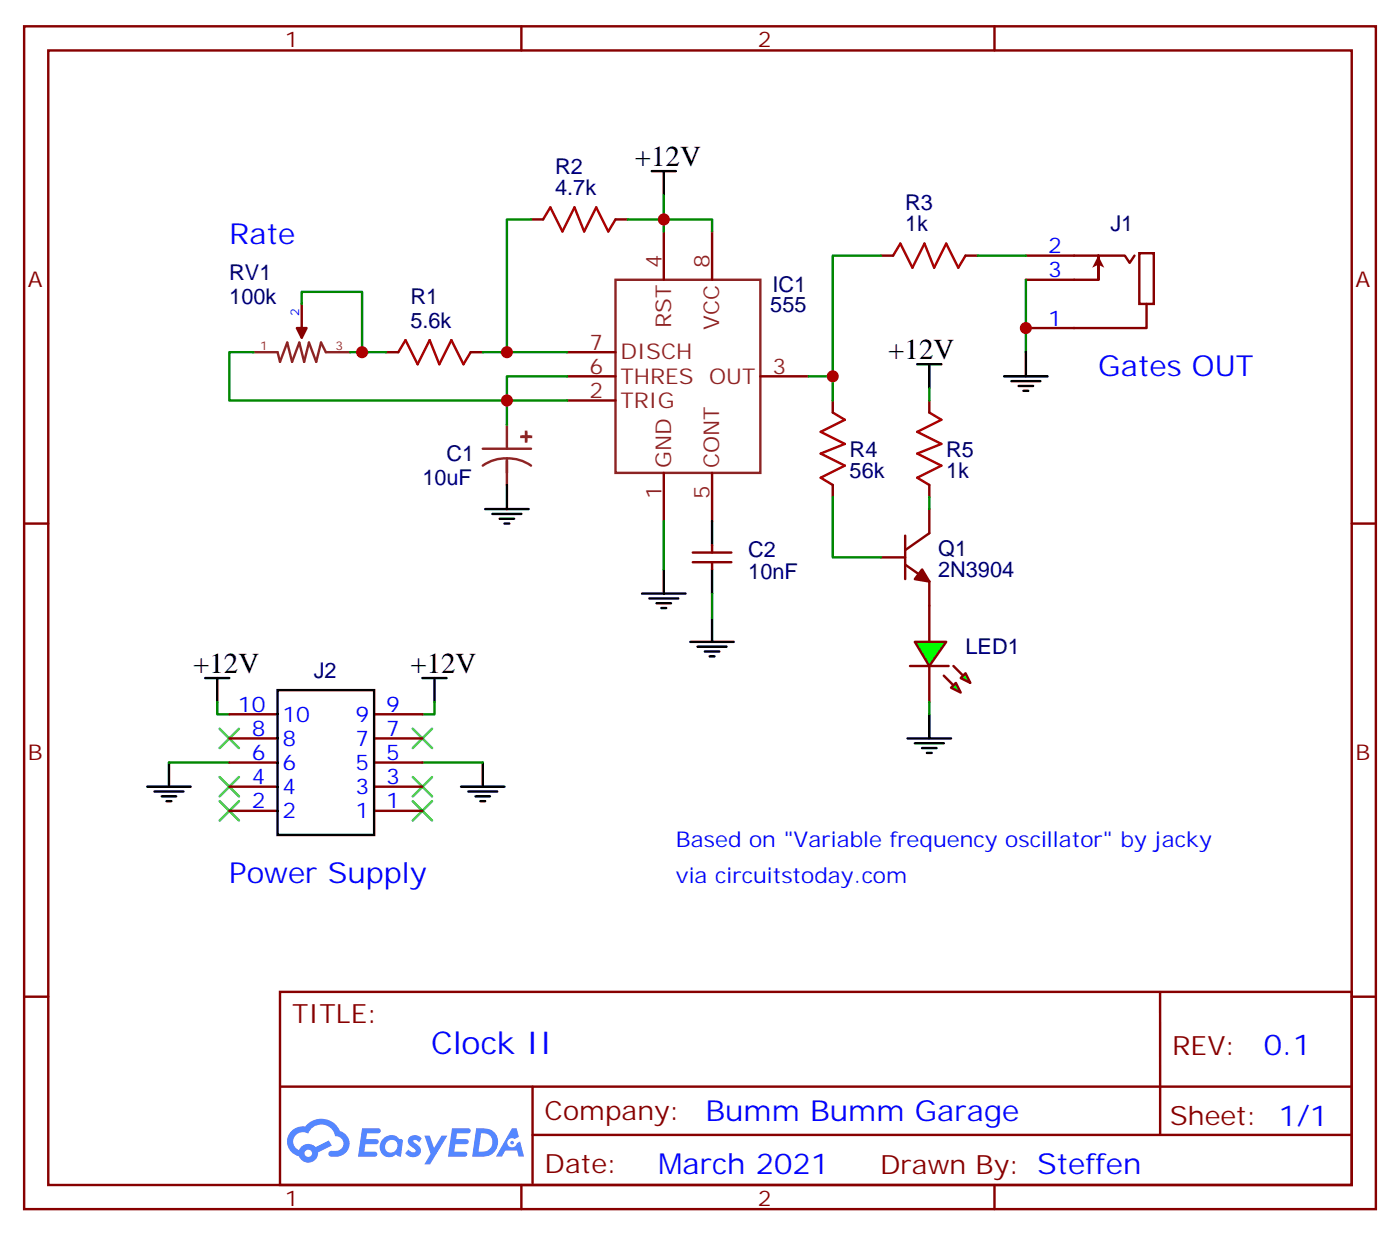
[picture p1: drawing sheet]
<svg xmlns="http://www.w3.org/2000/svg" width="205mm" height="180mm" viewBox="0 0 205 180" stroke-linecap="round" stroke-linejoin="round" font-family="sans-serif">
<path d="M37 51.5h3.6l.3 1.4 1.1-2.8 .7 2.8 1-2.8 .7 2.8 .8-2.8 1 2.8 .7-2.8 .7 1.4h3.6M44.1 47.9v1.5M90 40.9h21.1v28.2h-21.1zM70.6 65.6h7M74.1 67a5.7 5.7 0 0 0-3.5 1.1M74.1 67a5.8 5.8 0 0 1 3.5 1.1M74.1 62.1v3.5M74.1 67v3.9" fill="none" stroke="#8c2424" stroke-width=".35"/>
<g fill="none" stroke="#870000" stroke-width=".35">
<path d="M97 33.8v7.1M104.1 33.8v7.1M128.8 37.4h1.7M141.1 37.4h1.8M44.1 44.4v3.5M56.4 51.5h1.8M68.8 51.5h1.8M82.9 51.5h7.1M82.9 55h7.1M82.9 58.5h7.1M111.1 55h7.1M121.7 58.5v1.8"/>
<path d="M135.8 58.5v1.8M97 69.1v7.1M104.1 69.1v7.1M121.7 70.9v1.7M132.3 78.3v6.3M135.8 70.9v1.7M135.8 74.4v3.5l-3.5 2.5M128.8 81.5h3.5M132.3 82.5l3.5 2.5v8.8M135.8 97.3v5.3"/>
</g>
<path d="M134.1 53.2h3.5M135.8 53.2v3.6M70.9 74.4h6.4M72 75.1h4.2M73 75.8h2.1M73.7 76.5h.7M74.1 70.9v3.5M93.8 86.7h6.4M94.9 87.5h4.2M96 88.2h2.1M96.7 88.9h.7M97 83.2v3.5" fill="none" stroke="#000" stroke-width=".35"/>
<g fill="#8c2424" stroke="#8c2424" stroke-width=".35">
<path d="M76.2 63.8l1.4 .1z"/>
<path d="M76.9 63.1v1.4z"/>
</g>
<path d="M70.6 51.5h12.3M118.2 55h3.5v3.5M135.8 56.8v1.7M97 76.2v7M121.7 72.6v8.9h7.1M135.8 72.6v1.8" fill="none" stroke="#008700" stroke-width=".35"/>
<g fill="#870000" stroke="#870000" stroke-width=".35">
<path d="M43.4 47.9h1.4l-.7 1.5z"/>
<path d="M134.8 83.2l1 1.8-2.1-.4z"/>
</g>
<path d="M130.5 37.4l1.1-1.8 1.7 3.5 1.8-3.5 1.4 3.5 1.8-3.5 1.8 3.5 1-1.7M58.2 51.5l1.1-1.8 1.7 3.5 1.8-3.5 1.4 3.5 1.8-3.5 1.7 3.5 1.1-1.7M121.7 60.3l1.8 1-3.6 1.8 3.6 1.8-3.6 1.4 3.6 1.8-3.6 1.7 1.8 1.1M135.8 60.3l1.8 1-3.5 1.8 3.5 1.8-3.5 1.4 3.5 1.8-3.5 1.7 1.7 1.1" fill="none" stroke="#a10000" stroke-width=".35"/>
<g fill="#0f0" stroke="#870000" stroke-width=".35">
<path d="M139 100.5l.7-.7 .7 1.4z"/>
<path d="M141.1 98.4l.7 1.4-1.4-.7z"/>
</g>
<g fill="#870000" stroke="#870000" stroke-width=".35">
<path d="M137.9 98.7l1.4 1.5z"/>
<path d="M139.3 97.3l1.5 1.4z"/>
</g>
<path d="M133 97.3h5.6z" fill="#f00" stroke="#870000" stroke-width=".35"/>
<path d="M133.7 93.8h4.6l-2.5 3.5z" fill="#0f0" stroke="#870000" stroke-width=".35"/>
<g fill="none" stroke="#000" stroke-width=".35">
<path d="M95.2 25h3.6M97 25v3.5M104.1 76.2v3.5M100.9 93.8h6.3M102 94.5h4.2M103 95.2h2.1M103.7 95.9h.7M104.1 83.2v3.5M104.1 90.3v3.5M132.6 107.9h6.4M133.7 108.6h4.2M134.8 109.3h2.1"/>
<path d="M135.5 110h.7M135.8 104.4v3.5"/>
</g>
<path d="M77.6 32.1h-3.5v19.4M91.7 32.1h12.4v1.7M97 28.5v5.3M128.8 37.4h-7.1v17.6M37 51.5h-3.5v7h49.4M44.1 44.4v-1.7h8.8v8.8h3.5M51.2 51.5h1.7M82.9 55h-8.8v7.1M104.1 86.7v3.6M135.8 102.6v1.8" fill="none" stroke="#008700" stroke-width=".35"/>
<path d="M77.6 32.1h1.8M90 32.1h1.7M149.9 37.4h14.5l.7 1 .7-1M166.5 37h2.1v7.4h-2.1zM149.9 40.9h10.6M160.5 40.9v-3.5v3.5M167.6 44.4v3.5h-17.7M104.1 79.7v1.1M101.2 82.2h5.7M101.2 80.8h5.7M104.1 82.2v1" fill="none" stroke="#870000" stroke-width=".35"/>
<path d="M79.4 32.1l1-1.8 1.8 3.5 1.8-3.5 1.4 3.5 1.7-3.5 1.8 3.5 1.1-1.7" fill="none" stroke="#a10000" stroke-width=".35"/>
<path d="M160.5 37.4l.9 1.7-.9-.4-.9 .4z" fill="#870000"/>
<path d="M142.9 37.4h7M149.9 40.9v10.6M24.7 111.4h8.8M31.7 102.6v1.8h1.8M61.7 111.4h8.9M63.5 102.6v1.8h-1.8" fill="none" stroke="#008700" stroke-width=".35"/>
<g fill="none" stroke="#000" stroke-width=".35">
<path d="M146.8 55h6.3M147.8 55.7h4.2M148.9 56.4h2.1M149.6 57.1h.7M149.9 51.5v3.5M30 99.1h3.5M31.7 99.1v3.5M61.7 99.1h3.6M63.5 99.1v3.5M21.5 115h6.4M22.6 115.7h4.2M23.6 116.4h2.2"/>
<path d="M24.3 117.1h.7M24.7 111.4v3.6M40.6 100.9h14.1v21.1h-14.1zM67.4 115h6.3M68.4 115.7h4.3M69.5 116.4h2.1M70.2 117.1h.7M70.6 111.4v3.6"/>
</g>
<path d="M32.1 117.1l2.8 2.8M32.1 113.6l2.8 2.8M32.1 106.5l2.8 2.8M34.9 117.1l-2.8 2.8M34.9 113.6l-2.8 2.8M34.9 106.5l-2.8 2.8M60.3 117.1l2.8 2.8M60.3 106.5l2.8 2.8M60.3 113.6l2.8 2.8M63.1 117.1l-2.8 2.8M63.1 106.5l-2.8 2.8M63.1 113.6l-2.8 2.8" fill="none" stroke="#3c3" stroke-width=".35"/>
<g fill="none" stroke="#870000" stroke-width=".35">
<path d="M3.5 3.8h197.6v172.9h-197.6zM7.1 7.4h190.5v165.8h-190.5zM76.2 3.8v3.6M145.3 3.8v3.6M3.5 76.5h3.6M197.6 76.5h3.5M33.5 104.4h7.1M33.5 107.9h7.1M33.5 111.4h7.1M33.5 115h7.1M33.5 118.5h7.1M54.7 104.4h7"/>
<path d="M54.7 107.9h7M54.7 111.4h7M54.7 115h7M54.7 118.5h7M3.5 145.7h3.6M40.9 145h156.7v28.2h-156.7zM41 158.8h156.4M77.8 158.8v14.1M169.5 145l.1 20.9M197.6 145.7h3.5M76.2 173.2v3.5M77.8 165.9h119.6"/>
<path d="M145.3 173.2v3.5"/>
</g>
<g fill="#5487ff">
<path d="M59.9 166.1a1.22 1.22 0 0 1 1.7 .3l-.4 .6-.4-.4h-.3l-.1 .2a2.45 2.45 0 0 1 1.1 1.4 1.22 1.22 0 0 1-.9 .9 1.22 1.22 0 0 1-1.2-.4l-.2-.2 .5-.5a.66 .66 0 0 0 1 .3l-.1-.4a1.48 1.48 0 0 1-1-1.4z"/>
<path d="M52.9 164.9h1.5a1.22 1.22 0 0 1 1.2 .2 .37 .37 0 0 1-.3 .5h-1.7l-.1 .9h1.5a.37 .37 0 0 1 .4 .4 .37 .37 0 0 1-.4 .3h-1.6l-.2 1.1h.8a1.15 1.15 0 0 1 1.1 .2 .36 .36 0 0 1-.3 .5h-2.5z"/>
<path d="M66.1 164.9h1.5a1.23 1.23 0 0 1 1.1 .2 .37 .37 0 0 1-.3 .5h-1.6l-.1 .9h1.5a.37 .37 0 0 1 .3 .4 .37 .37 0 0 1-.4 .3h-1.5l-.2 1.1h.8a1.15 1.15 0 0 1 1 .2 .36 .36 0 0 1-.3 .5h-2.4z"/>
<path d="M74.8 164.9h.7l.3 1.2-.6 .4a.69 .69 0 0 0-1 .2 .69 .69 0 0 0 .5 1 .69 .69 0 0 0 .8-.6l.5-.3 .6 2.2h-.8l-.2-.9h-1.7l-.5 .9h-.9z"/>
<path d="M62 166h.8l.6 1.8 1.1-1.8h.9l-2.5 4.2h-.9l.9-1.6z"/>
<path d="M69.6 164.9l-.6 4.1h1.4a2.1 2.1 0 0 0 2.3-1.5 2.1 2.1 0 0 0-1.2-2.5zM70.3 165.6a1.36 1.36 0 0 1 1.7 1.2 1.36 1.36 0 0 1-1.4 1.5h-.7z"/>
<path d="M55.9 166.5a1.48 1.48 0 0 0-.2 2 1.48 1.48 0 0 0 2 .3l.2-.1 .3 .3h.4l.3-2.3-.2-.2h-.1a.53 .53 0 0 1-.6-.4 1.63 1.63 0 0 0-2.1 .4zM56.6 166.9a.89 .89 0 0 1 1.3 0 .89 .89 0 0 1-.2 1.3 .89 .89 0 0 1-1.3 0 .89 .89 0 0 1 .2-1.3z"/>
<path d="M42.6 165.3a2.18 2.18 0 0 0 1.1 3.7 1.44 1.44 0 0 0 1.6 .9 1.44 1.44 0 0 0 1.2-1.5l2-1-.4-.7-2 .9a1.47 1.47 0 0 0-2.4 .5 1.39 1.39 0 0 1-.7-2 1.39 1.39 0 0 1 2-.4 2.08 2.08 0 0 1 2.2-1.3 2.08 2.08 0 0 1 1.8 1.7 1.07 1.07 0 0 1 1.2 .9 1.07 1.07 0 0 1-1 1.2h-.7a.43 .43 0 0 0-.5 .4 .43 .43 0 0 0 .4 .4 2.09 2.09 0 0 0 2.6-2.4 1.98 1.98 0 0 0-1.3-1.3 2.98 2.98 0 0 0-5.1-.7h-.7a2.36 2.36 0 0 0-1.3 .7zM44.5 168.6a.55 .55 0 0 1 1.1 0 .55 .55 0 0 1-1.1 0z"/>
<circle cx="74.8" cy="167" r=".26"/>
</g>
<g fill="#c00">
<circle cx="52.9" cy="51.5" r=".88"/>
<circle cx="74.1" cy="51.5" r=".88"/>
<circle cx="74.1" cy="58.5" r=".88"/>
<circle cx="97" cy="32.1" r=".88"/>
<circle cx="121.7" cy="55" r=".88"/>
<circle cx="149.9" cy="47.9" r=".88"/>
</g>
<text font-size="4.6" fill="#00f" x="63" y="154">Clock II</text>
<g font-size="4.2">
<text x="92.8" y="24.3">+12V</text>
<text x="129.8" y="52.5">+12V</text>
<text x="28.2" y="98.4">+12V</text>
<text x="60" y="98.4">+12V</text>
</g>
<g font-size="4.2" fill="#00f">
<text x="33.5" y="35.6">Rate</text>
<text x="160.5" y="55">Gates OUT</text>
<text x="33.5" y="129.1">Power Supply</text>
<text x="184.7" y="154.2">0.1</text>
<text x="103.1" y="163.8">Bumm Bumm Garage</text>
<text x="96.2" y="171.6">March 2021</text>
</g>
<g font-size="3.9" fill="#800">
<text x="42.7" y="149.5">TITLE:</text>
<text x="171.3" y="154.2">REV:</text>
<text x="79.6" y="163.7">Company:</text>
<text x="171" y="164.4">Sheet: 1/1</text>
<text x="79.6" y="171.4">Date:</text>
<text x="128.6" y="171.5">Drawn By: Steffen</text>
</g>
<g font-size="3.2" fill="#800">
<text x="41.6" y="6.8">1</text>
<text x="110.8" y="6.8">2</text>
<text x="4.1" y="41.9">A</text>
<text x="198.1" y="41.9">A</text>
<text x="4.1" y="111.1">B</text>
<text x="198.1" y="111.1">B</text>
<text x="41.6" y="176.2">1</text>
<text x="110.8" y="176.2">2</text>
</g>
<g font-size="3.2" fill="#000080">
<text x="81.1" y="28.5">4.7k</text>
<text x="81.1" y="25.4">R2</text>
<text x="132.3" y="33.8">1k</text>
<text x="132.3" y="30.7">R3</text>
<text x="162.3" y="33.8">J1</text>
<text x="33.5" y="40.9">RV1</text>
<text x="33.5" y="44.4">100k</text>
<text x="60" y="47.9">5.6k</text>
<text x="60" y="44.4">R1</text>
<text x="112.6" y="45.6">555</text>
<text x="112.9" y="42.7">IC1</text>
<text x="61.7" y="70.9">10uF</text>
<text x="65.3" y="67.3">C1</text>
<text x="124.2" y="69.9">56k</text>
<text x="124.2" y="66.7">R4</text>
<text x="138.3" y="69.9">1k</text>
<text x="138.3" y="66.7">R5</text>
<text x="109.4" y="81.5">C2</text>
<text x="137.1" y="81.2">Q1</text>
<text x="109.4" y="84.6">10nF</text>
<text x="137.1" y="84.4">2N3904</text>
<text x="141.1" y="95.6">LED1</text>
<text x="45.9" y="99.1">J2</text>
</g>
<g font-size="3.2" fill="#8d2323">
<text x="96.7" y="39.1" transform="rotate(-90 96.7 39.1)">4</text>
<text x="103.7" y="39.1" transform="rotate(-90 103.7 39.1)">8</text>
<text x="98.1" y="47.9" transform="rotate(-90 98.1 47.9)">RST</text>
<text x="86.2" y="51.1">7</text>
<text x="90.7" y="52.5">DISCH</text>
<text x="105.1" y="48.2" transform="rotate(-90 105.1 48.2)">VCC</text>
<text x="86.2" y="54.6">6</text>
<text x="86.2" y="58.2">2</text>
<text x="90.7" y="56.1">THRES</text>
<text x="90.7" y="59.6">TRIG</text>
<text x="103.6" y="56.1">OUT</text>
<text x="112.9" y="54.6">3</text>
<text x="98.1" y="68.4" transform="rotate(-90 98.1 68.4)">GND</text>
<text x="105.1" y="68.4" transform="rotate(-90 105.1 68.4)">CONT</text>
<text x="96.7" y="72.9" transform="rotate(-90 96.7 72.9)">1</text>
<text x="103.7" y="72.9" transform="rotate(-90 103.7 72.9)">5</text>
</g>
<g font-size="3.2" fill="#00f">
<text x="153.2" y="37">2</text>
<text x="153.2" y="40.5">3</text>
<text x="153.2" y="47.6">1</text>
<text x="34.8" y="104">10</text>
<text x="36.8" y="107.6">8</text>
<text x="41.3" y="105.4">10</text>
<text x="52" y="105.4">9</text>
<text x="56.4" y="104">9</text>
<text x="56.4" y="107.6">7</text>
<text x="36.8" y="111.1">6</text>
<text x="41.3" y="109">8</text>
<text x="41.3" y="112.5">6</text>
<text x="52" y="109">7</text>
<text x="52" y="112.5">5</text>
<text x="56.4" y="111.1">5</text>
<text x="36.8" y="114.6">4</text>
<text x="36.8" y="118.1">2</text>
<text x="41.3" y="116">4</text>
<text x="41.3" y="119.6">2</text>
<text x="52" y="116">3</text>
<text x="52" y="119.6">1</text>
<text x="56.4" y="114.6">3</text>
<text x="56.4" y="118.1">1</text>
<text x="98.8" y="123.8">Based on &quot;Variable frequency oscillator&quot; by jacky</text>
<text x="98.8" y="129.1">via circuitstoday.com</text>
</g>
<text font-size="1.8" fill="#00f" x="43.7" y="46.2" transform="rotate(-90 43.7 46.2)">2</text>
<g font-size="1.8" fill="#8d2323">
<text x="38" y="51.1">1</text>
<text x="49" y="51.1">3</text>
</g>
</svg>
